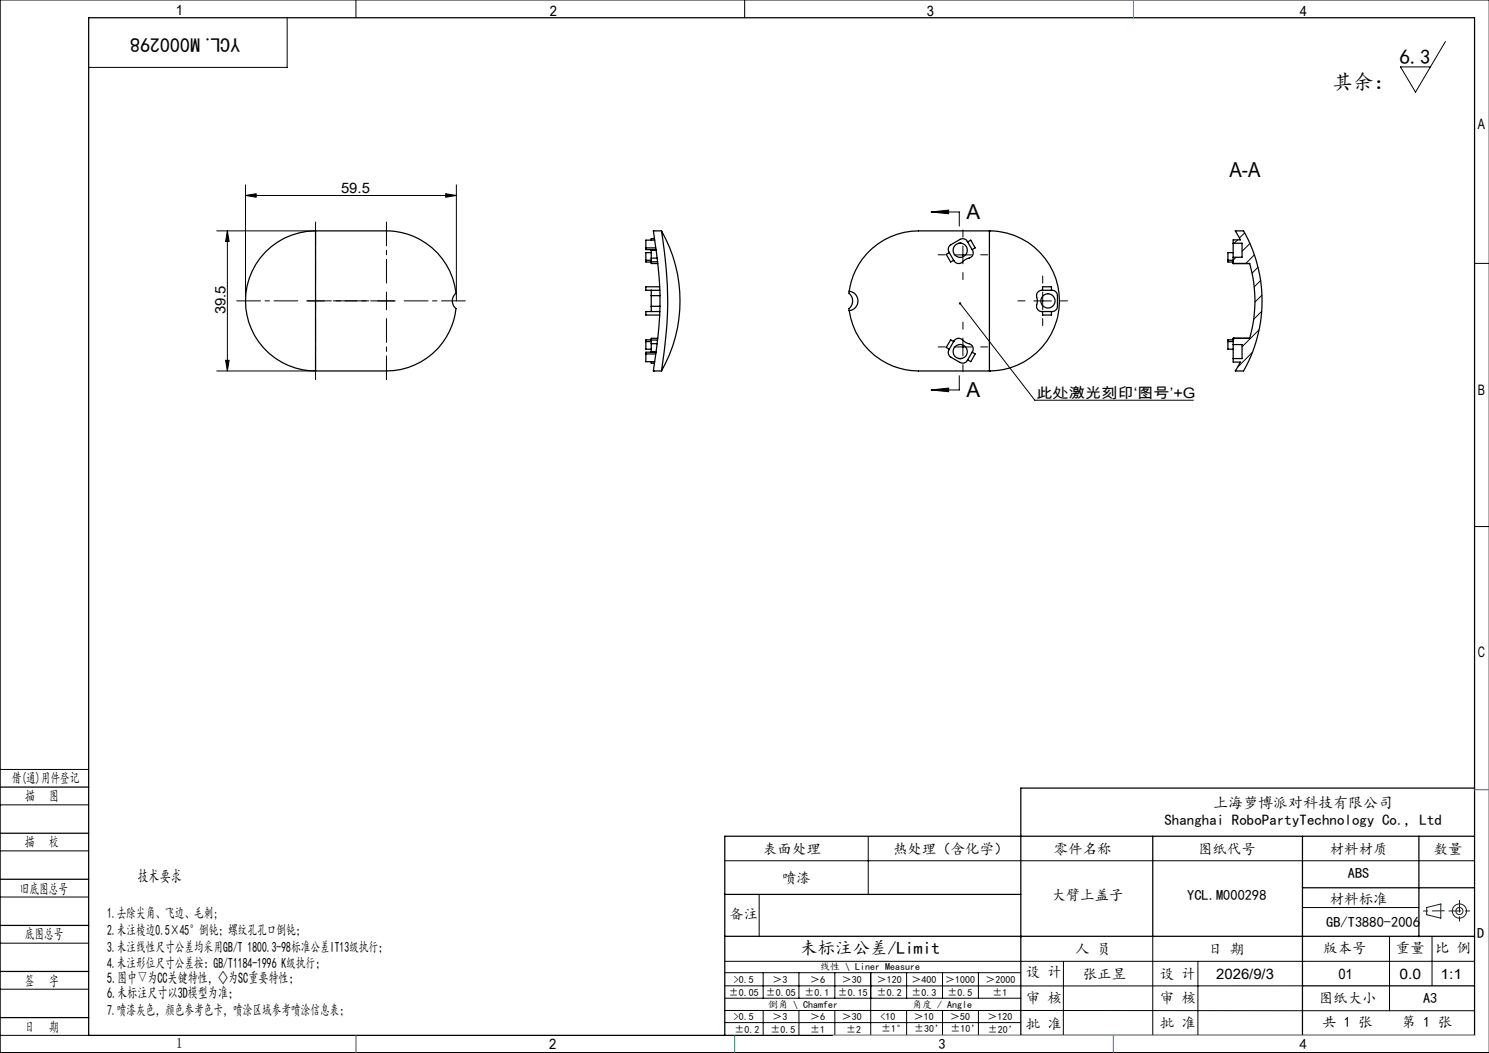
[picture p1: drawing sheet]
<svg xmlns="http://www.w3.org/2000/svg" width="420mm" height="297mm" viewBox="0 0 420 297" stroke-linecap="round" stroke-linejoin="round" font-family="sans-serif">
<g fill="none" stroke="#000" stroke-width=".28">
<path d="M100.4 0v5M210 0v5M420 0h-419.9v297h419.9M81 5v14h-56M407.7 11.7l-8.4 14.3-4.3-7.1h8.5M69.3 55.1l2.9-.5v1zM69.3 52.1v32.8M69.3 55.1h59.4M125.7 54.6l3 .5-3 .5zM128.7 52.1v32.8M262.6 59.8h8v4M262.6 59.8l5-.5v1z"/>
<path d="M61.1 65.1h27.9M64.1 65.1l.5 3h-1zM64.1 65.1v39.5M269.1 71.9h5M271.6 69.4v5M348.7 72.6l-.9 .8M349.1 67.7l-1 .9M351.1 65.7l-1.5 1.4M352.6 68.7l-2.3 2.2M353.8 71.9l-2.4 2.4M354.8 75.4l-1.6 1.6M355.6 79.1l-1.8 1.8"/>
<path d="M415.9 74.3h4.1M86.5 84.9h5M89 82.4v5M106.5 84.9h5M109 82.4v5M269.1 97.9h5M270.8 85.6l21.1 27.3h44.7M271.6 95.4v5M291.6 84.9h5M294.1 82.4v5M348.3 95.4l-.5 .4M353.2 99.4l-4.2 4.2"/>
<path d="M355.1 93l-4.8 4.8M355.9 87.8l-2.3 2.3M356 83.3l-2 1.9M61.1 104.6h27.9M63.6 101.6h1l-.5 3zM262.6 110l5-.5v1zM270.6 106v4h-8M415.9 148.5h4.1M0 217h25M0 227h25M0 240h25M244.9 236v16.3"/>
<path d="M0 253h25M204.4 242.8h211.5M214.1 252.4v11.8M367.4 256h32.8M0 266h25M0 279h25M204.4 271.1h211.5M204.4 278.1h163M204.4 274.4h83.5M215.3 274.4v7.1M225.4 274.4v7.1M235.5 274.4v7.1"/>
<path d="M245.6 274.4v17.6M255.7 274.4v7.1M265.9 274.4v7.1M276 274.4v7.1M300 271.1l-.1 21M325.2 264.1v27.9M337.9 271.1v20.9M391.9 264.1v21M403.9 264.1v14M0 292h25M204.4 285l211.5 .1M204.4 288.4h83.5"/>
<path d="M204.5 281.5h83.5M215.3 285v7M225.4 285v7M235.5 285v7M255.7 285v7M265.9 285v7M276 285v7M287.9 292h128"/>
</g>
<g fill="none" stroke="#191924" stroke-width=".28">
<path d="M402.4 256l4-1v4l-4-1z"/>
<circle cx="411.7" cy="257" r="1"/>
<circle cx="411.7" cy="257" r="2"/>
</g>
<path d="M89 79.9v-17.3M109 79.9v-17.3M84 84.9h-17.2M89 89.9v17.2M94 84.9h17.3M104 84.9h-17.2M109 89.9v17.2M114 84.9h17.3" fill="none" stroke="#000" stroke-width=".28" stroke-dasharray="30.5 1.3 1.3 1.3" stroke-dashoffset="23.8"/>
<path d="M266.6 71.9h-2M271.6 66.9v-2M271.6 76.9v2M276.6 71.9h2M294.1 79.9v-2M266.6 97.8h-2M271.6 92.8v-2M276.6 97.8h2M289.1 84.9h-2M294.1 89.9v2M299.1 84.9h2M271.6 102.8v2" fill="none" stroke="#000" stroke-width=".28" stroke-dasharray="30.5 1.3 1.3 1.3"/>
<g fill="none" stroke="#000" stroke-width=".35">
<path d="M25 5h390.9v287h-390.9zM89 65.1a19.8 19.8 0 0 0-19.7 19.8 19.8 19.8 0 0 0 19.7 19.7M89 65.1v39.5M89 65.1h20a19.8 19.8 0 0 1 19.6 17.6 2.76 2.76 0 0 0 0 4.3 19.7 19.7 0 0 1-19.6 17.6h-20M182.2 69.9h2.8M182.2 73.4h1.5M183.7 70.6v2.2M183.7 72.8v1M183.7 73.8v.5h1.8M183.7 70.4v.2M183.7 71.3h-1.5v2.6h1.5M183.7 72.8h1.6"/>
<path d="M183.7 70.6h1.4M183.7 73.8h1.8M184.3 65.2v.1a104.7 104.7 0 0 1 0 39.3M184.3 65.1h2.3M184.6 67.3h-.9v.4M184.7 67.7h-2.5v2.7h2.8M186.6 65.1a40 40 0 0 1 0 39.5M186.6 65.1v.1a113.1 113.1 0 0 1 0 39.4M267.8 71.3l-.9 .5 1.2 2.1 .9-.5M267.8 71.3l1.2 2.1M270.4 68.6h.9M272.9 68.3a1.54 1.54 0 0 0-2.1-.8l-2.6 1.5a1.5 1.5 0 0 0-.4 2.3"/>
<path d="M272.9 68.3l.9-.6 1.3 2.2-.9 .5M272.9 68.3l1.3 2.1M274.2 70.4a1.62 1.62 0 0 1 .1 1.7 1.62 1.62 0 0 1-1.5 .9l-.7 .3a2.06 2.06 0 0 1-2.5 .8l-.6-.7M279.1 65.1h-20a19.7 19.7 0 0 0-19.6 17M279.1 65.1h.1M279.1 65.1v39.5M279.1 65.1a19.8 19.8 0 0 1 19.7 19.8 19.8 19.8 0 0 1-19.7 19.7M346.4 73.4h1.4M347.8 74.3h4.7a38.1 38.1 0 0 1 0 21.1h-4.7M347.8 68.6v-.9h2l-1.4-2.6h2.4a40 40 0 0 1 0 39.5h-2.4l1.4-2.5h-2v-1M347.8 68.6v4M347.8 74.3h.1"/>
<path d="M347.8 71.3h-1.4v2.6h1.4M347.8 68.6h2.5M347.8 72.6v1.7M350.3 68.6h.1M350.3 68.6v4h-2.5M182.2 99.8h2.8M182.2 96.3h1.5M183.7 81.9v1.5M183.7 86.4v1.5M183.7 96.9v2.3M183.7 95.9v1M183.7 83.4v3"/>
<path d="M183.7 99.2v.1M183.7 95.8h-1.5v2.7h1.5M183.7 83.4h2.5M183.7 86.4h2.5M183.7 99.2h1.4M183.7 96.9h1.6M183.7 95.9h1.8M185 99.3h-2.8v2.7h2.5M185.5 95.4h-1.8v.5M186.1 80.9h-3.9v1h3.9M186.1 87.9h-3.9v1h3.9M239.5 87.6a19.8 19.8 0 0 0 19.6 17h20"/>
<path d="M239.5 82.1a2.77 2.77 0 0 1 2.5 2.8 2.77 2.77 0 0 1-2.5 2.7M239.5 82.1v.6a2.96 2.96 0 0 1 0 4.5v.4M267.8 98.5a1.59 1.59 0 0 0 .4 2.2l2.6 1.5a1.52 1.52 0 0 0 2.1-.7M269 96.3a1.65 1.65 0 0 1 2.9 0l.7 .4a1.79 1.79 0 0 1 1.7 2.5l-.1 .1M269 96.3l-.9-.5-1.2 2.2 .9 .5M269 96.3l-1.2 2.2M274.2 99.3l.9 .5-1.3 2.2-.9-.5M274.2 99.3l-1.3 2.2M292.7 82.5l.8-.6h3.3a1.51 1.51 0 0 1 1.5 1.5v3a1.51 1.51 0 0 1-1.5 1.5h-2.9a1.74 1.74 0 0 1-1.3-2.7l-.2-2.1zM294.1 87.9v1h2.5v-1M294.1 81.9v-1h2.5v1M346.4 96.3h1.4"/>
<path d="M347.8 97.2v3.9M347.8 95.4h.1M347.8 95.8h-1.4v2.7h1.4M347.8 97.2h2.5v3.9M347.8 95.4v1.8M183.7 102v.4h.9M184.3 104.6h.1M184.3 104.6h2.3M270.4 101.1h.9M279.1 104.6h.1M347.8 101.1h2.5M350.3 101.1h.1"/>
<path d="M0 222h25M0 235h25M325.2 235.9v28.2M367.4 235.9v56.1M400.2 235.9v28.3M415.9 235.9h-211.5v56.1M415.9 222.3h-128v69.7M0 248h25M204.4 252.3h83.5M367.4 250.4h48.5M0 261h25M0 274h25"/>
<path d="M204.4 264.1h211.5M367.4 278.1h48.5M0 287h25"/>
<circle cx="270.8" cy="70.6" r="2.01"/>
<circle cx="270.8" cy="99.2" r="2.01"/>
<circle cx="295.6" cy="84.9" r="2"/>
</g>
<path d="M407.4 256.9l-5.9 .1M408.7 256.9h6M411.7 253.9v6" fill="none" stroke="#191924" stroke-width=".28" stroke-dasharray="6.3 1.3 1.3 1.3" stroke-dashoffset="3"/>
<path d="M235 292h180.9" fill="none" stroke="#c0c0c0" stroke-width=".28"/>
<path d="M319.7 0v5M415.9 222.7h4.1M100.4 292v5M207.2 292v5M314 292v5" fill="none" stroke="#00f" stroke-width=".28"/>
<path d="M406.4 255h.1" fill="none" stroke="#0ff" stroke-width=".28"/>
<g fill="#000">
<path d="M270.6 85.3a.34 .34 0 0 1 .5 .1 .34 .34 0 0 1-.2 .4 .34 .34 0 0 1-.4-.4l.1-.1 .2 .3z"/>
<path d="M69.3 55.1l2.9-.5v1zM125.7 54.6l3 .5-3 .5z"/>
<path d="M262.6 59.8l5-.5v1zM262.6 110l5-.5v1z"/>
<path d="M64.1 65.1l.5 3h-1zM63.6 101.6h1l-.5 3z"/>
<circle cx="184.3" cy="65.1" r=".17"/>
</g>
<g font-size="5.8">
<text x="394.8" y="18">6.3</text>
<text x="375.8" y="25.2">其余：</text>
<text x="346.8" y="49.9">A-A</text>
<text x="272.7" y="61.8">A</text>
<text x="272.7" y="112">A</text>
</g>
<text font-size="5.6" x="67.7" y="10.6" transform="rotate(-180 67.7 10.6)">YCL.M000298</text>
<text font-size="4.9" x="225.7" y="269">未标注公差/Limit</text>
<text font-size="4.7" x="38.8" y="248.8">技术要求</text>
<g font-size="4.2">
<text x="342.2" y="227.9">上海萝博派对科技有限公司</text>
<text x="328.5" y="232.8">Shanghai RoboPartyTechnology Co., Ltd</text>
<text x="30.2" y="277.4">5.图中▽为CC关键特性，◇为SC重要特性；</text>
<text x="30.2" y="281.6">6.未标注尺寸以3D模型为准；</text>
</g>
<g font-size="4.1">
<text x="49.6" y="4.3">1</text>
<text x="155.1" y="4.6">2</text>
<text x="261.4" y="4.6">3</text>
<text x="366.6" y="4.6">4</text>
<text x="416.9" y="36.3">A</text>
<text x="96.2" y="54.5">59.5</text>
<text x="63.6" y="88.6" transform="rotate(-90 63.6 88.6)">39.5</text>
<text x="292.4" y="112.2">此处激光刻印‘图号’+G</text>
<text x="416.9" y="111.3">B</text>
<text x="416.9" y="185.3">C</text>
<text x="3.3" y="220.9">借(通)用件登记</text>
<text x="7.1" y="226">描</text>
<text x="13.9" y="226">图</text>
<text x="7" y="238.9">描</text>
<text x="13.8" y="238.9">校</text>
<text x="215.3" y="240.8">表面处理</text>
<text x="251.9" y="240.8">热处理（含化学）</text>
<text x="297.3" y="240.8">零件名称</text>
<text x="337.9" y="240.8">图纸代号</text>
<text x="375.1" y="240.8">材料材质</text>
<text x="404.4" y="240.8">数量</text>
<text x="220.6" y="249">喷漆</text>
<text x="380.2" y="247.7">ABS</text>
<text x="5.6" y="252">旧底图总号</text>
<text x="296.6" y="253.7">大臂上盖子</text>
<text x="334.9" y="253.7">YCL.M000298</text>
<text x="375.1" y="254.9">材料标准</text>
<text x="30.2" y="258.9">1.去除尖角、飞边、毛刺;</text>
<text x="30.2" y="263.6">2.未注棱边0.5×45°倒钝；螺纹孔孔口倒钝；</text>
<text x="205.7" y="259.3">备注</text>
<text x="374.1" y="261.4">GB/T3880-2006</text>
<text x="7" y="265">底图总号</text>
<text x="30.2" y="268.4">3.未注线性尺寸公差均采用GB/T 1800.3-98标准公差IT13级执行；</text>
<text x="303.3" y="269">人 员</text>
<text x="340.8" y="269">日 期</text>
<text x="373.2" y="268.7">版本号</text>
<text x="393.7" y="268.7">重量</text>
<text x="404.8" y="268.7">比 例</text>
<text x="416.7" y="264.6">D</text>
<text x="30.2" y="273.2">4.未注形位尺寸公差按：GB/T1184-1996 K级执行；</text>
<text x="289.3" y="275.5">设 计</text>
<text x="7" y="278">签</text>
<text x="13.8" y="278">字</text>
<text x="305.4" y="276">张正昱</text>
<text x="327.2" y="276">设 计</text>
<text x="343.1" y="276">2026/9/3</text>
<text x="377.5" y="276">01</text>
<text x="394.8" y="276">0.0</text>
<text x="406.3" y="276">1:1</text>
<text x="30.2" y="286.4">7.喷漆灰色，颜色参考色卡，喷涂区域参考喷涂信息表；</text>
<text x="289.3" y="283">审 核</text>
<text x="327.2" y="282.9">审 核</text>
<text x="372" y="283">图纸大小</text>
<text x="401.4" y="283">A3</text>
<text x="7" y="291">日</text>
<text x="13.8" y="291">期</text>
<text x="289.3" y="290.1">批 准</text>
<text x="327.2" y="290">批 准</text>
<text x="373" y="289.8">共 1 张</text>
<text x="395.4" y="289.8">第 1 张</text>
<text x="49.6" y="295.6">1</text>
<text x="154.9" y="296">2</text>
<text x="264.7" y="296">3</text>
<text x="366.6" y="296">4</text>
</g>
<g font-size="2.8">
<text x="231.3" y="273.6">线性 \ Liner Measure</text>
<text x="205.6" y="280.8">±0.05</text>
<text x="207" y="277.2">&gt;0.5</text>
<text x="216" y="280.8">±0.05</text>
<text x="217.9" y="277.2">＞3</text>
<text x="227" y="280.8">±0.1</text>
<text x="228.5" y="277.2">＞6</text>
<text x="236.3" y="280.8">±0.15</text>
<text x="237.5" y="277.2">＞30</text>
<text x="247.4" y="277.2">＞120</text>
<text x="247.4" y="280.8">±0.2</text>
<text x="257.1" y="277.2">＞400</text>
<text x="257.1" y="280.8">±0.3</text>
<text x="266.6" y="277.2">＞1000</text>
<text x="267.3" y="280.8">±0.5</text>
<text x="278" y="277.2">＞2000</text>
<text x="279.9" y="280.8">±1</text>
<text x="207" y="287.8">&gt;0.5</text>
<text x="216.6" y="284.3">倒角 \ Chamfer</text>
<text x="217.9" y="287.8">＞3</text>
<text x="228.5" y="287.8">＞6</text>
<text x="237.5" y="287.8">＞30</text>
<text x="248.4" y="287.8">&lt;10</text>
<text x="257.3" y="284.3">角度 / Angle</text>
<text x="257.8" y="287.8">＞10</text>
<text x="268" y="287.8">＞50</text>
<text x="278.5" y="287.8">＞120</text>
<text x="207.1" y="291.3">±0.2</text>
<text x="217.3" y="291.3">±0.5</text>
<text x="228.5" y="291.3">±1</text>
<text x="238.7" y="291.3">±2</text>
<text x="248.6" y="291.1">±1°</text>
<text x="257.8" y="291.1">±30’</text>
<text x="268.1" y="291.1">±10’</text>
<text x="278.6" y="291.2">±20’</text>
</g>
</svg>
